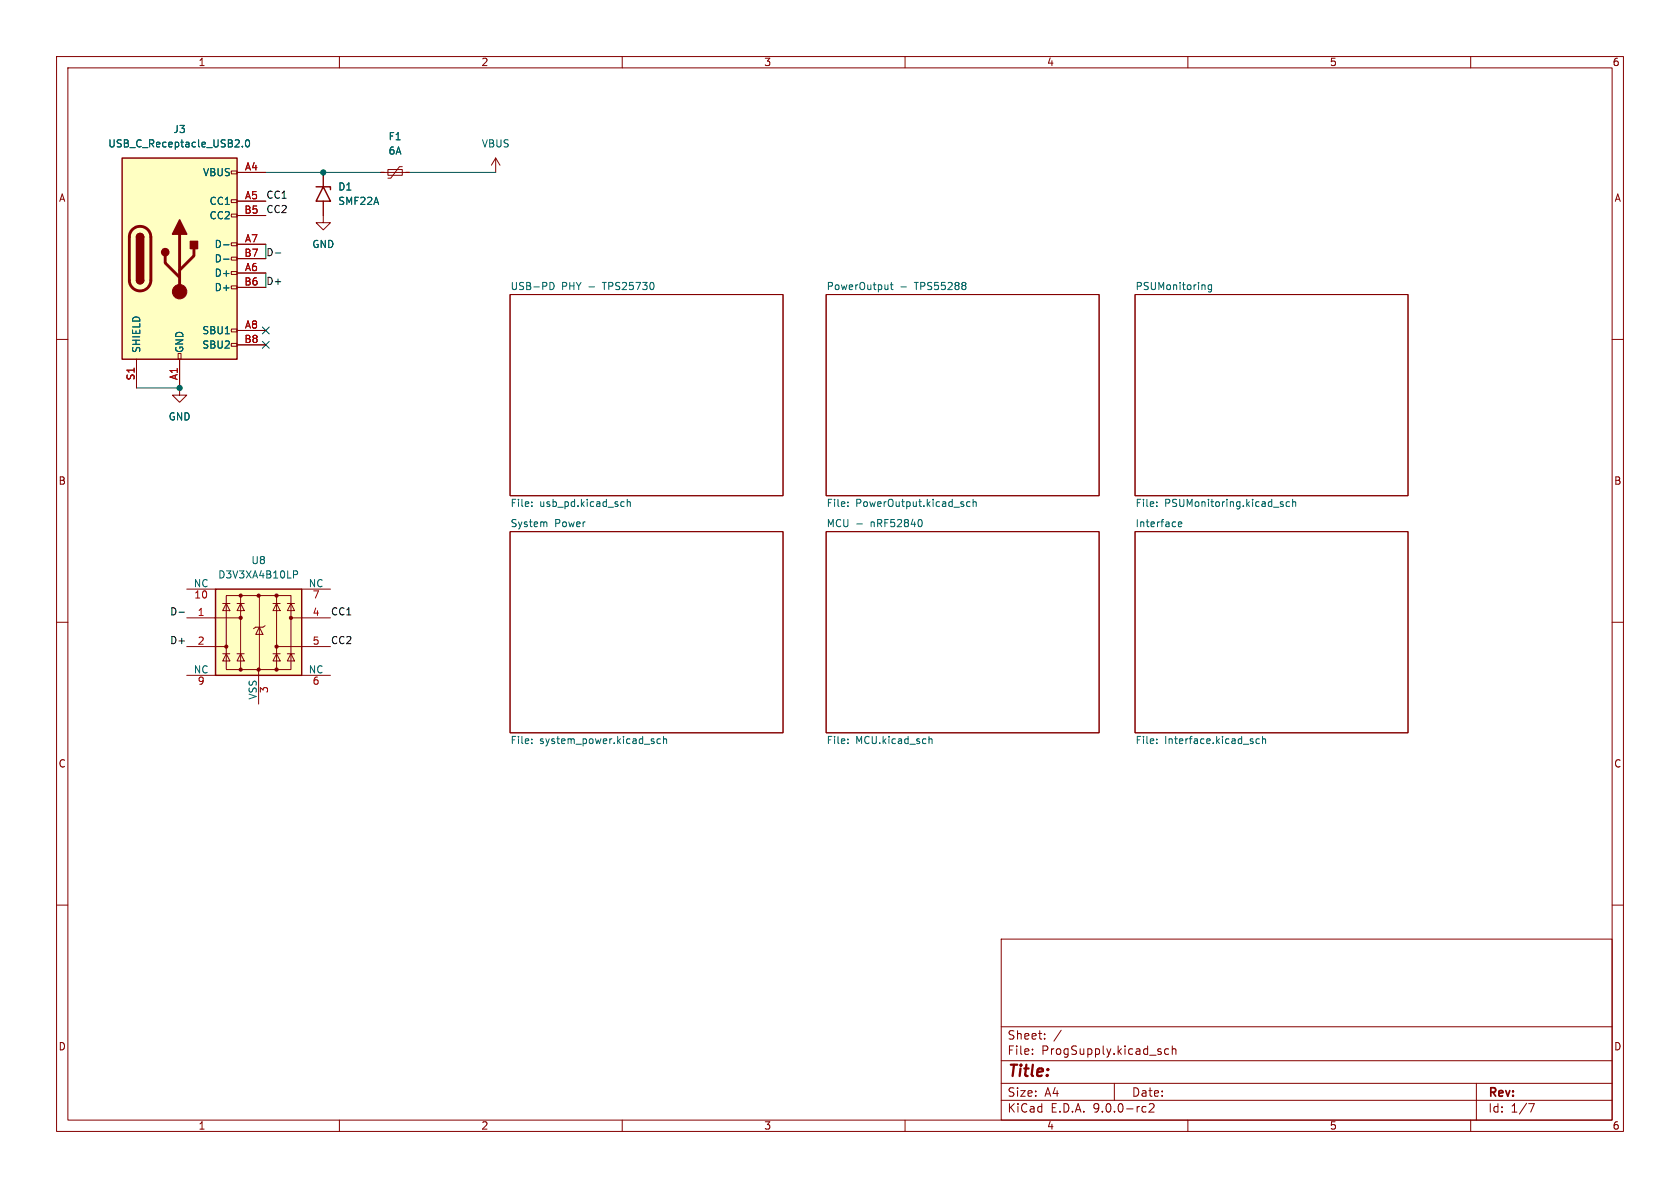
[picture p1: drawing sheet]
<svg xmlns="http://www.w3.org/2000/svg" width="297mm" height="210mm" viewBox="0 0 297 210" stroke-linecap="round" stroke-linejoin="round" font-family="sans-serif">
<g fill="none" stroke="#840000" stroke-width=".18">
<path d="M10 10h277v190h-277zM12 12h273v186h-273zM60 10v2M110 10v2M160 10v2M210 10v2M260 10v2M57.1 35.6v3.8h1.3l-1.3 1.2-1.2-1.2h1.2M57.1 30.5v2.5M67.3 30.5h5.1M68.6 30h2.5v1h-2.5zM71.1 29.5h-.5l-1.5 2h-.5"/>
<path d="M87.6 27.9l-.7 1.3M87.6 27.9l.8 1.3M87.6 27.9v2.6M90.2 52.1h48.2v35.5h-48.2zM146 52.1h48.3v35.5h-48.3zM200.7 52.1h48.2v35.5h-48.2zM10 60h2M31.7 68.6v1.3h1.3l-1.3 1.2-1.2-1.2h1.2M285 60h2M90.2 94h48.2v35.5h-48.2zM146 94h48.3v35.5h-48.3zM200.7 94h48.2v35.5h-48.2z"/>
<path d="M10 110h2M285 110h2M10 160h2M177 166h108v32h-108zM285 160h2M60 198v2M110 198v2M160 198v2M177 194.5h108M177 191.5h108M177 187.5h108M177 181.5h108"/>
<path d="M182.5 186.3v.1M182.5 185.5v.1M184.7 183.6v.1M184.7 182.8v.1M187.6 182.1l-1.3 2M197 191.5v3M202.2 195.6l.4 .1M202.6 196.5l-.4 .1M203.2 195.2l.5-.1 .3 .1v.3l-.9 1.1h.9M206.6 185.5l-.4-.1-.3 .3v.4l.1 .2h.6M207.2 185.5l.3-.1 .3 .1 .1 .9M207.2 184.9v1.5"/>
<path d="M210 198v2M260 198v2M261 191.5v6.5M270.2 195.1h1l-.6 1.5"/>
</g>
<g fill="none" stroke="#006464" stroke-width=".18">
<path d="M97.2 49.9a.64 .64 0 0 1 .8 .7 .64 .64 0 0 1-.8 .6M157 50.3v.9M157 51.1h-.1M157.4 50.3h.5M157.6 49.9v1.1l.3 .2M159.3 50.7h.9M170.7 50v.3M170.7 50.6v.5M214.2 50.4l-.4-.1-.2 .3 .1 .5h.5M214.2 50.3v1.1l-.3 .2h-.3M94 88.8v.1M94 89.4v.1"/>
<path d="M96.5 92.3l.2 .1v.7M110 88.7l.3 .1M110.3 89.5h-.3M110.9 88.8l.2-.1 .3 .1v.7M110.9 88.3v1.2M149.9 88.8v.1M149.9 89.4v.1M151.5 92.6h.9M162.7 91.8a.79 .79 0 0 1 0 1.3M171.5 88.8l-.4-.1-.2 .2 .1 .6h.5M172 88.8l.2-.1 .3 .1 .1 .7M172 88.3v1.2"/>
<path d="M204.5 88.8v.1M204.5 89.4v.1M208.3 92.7l.6-.1v-.3h-.4l-.2 .1 .1 .6h.5M226.5 89.1l.3 .1 .1 .2-.2 .1h-.2M226.5 88.7l.3 .1M228 88.8l-.4-.1-.2 .2 .1 .6h.5M228.5 88.8l.2-.1 .3 .1 .1 .7M228.5 88.3v1.2M94 131.3v.1M94 130.7v.1M115.6 131.1v.3M116.8 130.7l-.4-.1-.2 .2 .1 .6h.5"/>
<path d="M117.3 130.7l.2-.1 .3 .1v.7M117.3 130.2v1.2M149.9 131.3v.1M149.9 130.7v.1M164.2 130.7l.2-.1 .3 .1 .1 .7M164.2 130.2v1.2M204.5 131.3v.1M204.5 130.7v.1M222.7 130.7l-.4-.1-.3 .2 .2 .6h.5M223.2 130.7l.2-.1 .3 .1v.7M223.2 130.2v1.2"/>
</g>
<path d="M55.9 33h2.5v.5M57.1 33l1.3 2.6h-2.5z" fill="none" stroke="#840000" stroke-width=".25"/>
<path d="M38.1 104.1h15.2v15.3h-15.2z" fill="#ffffc2"/>
<g fill="none" stroke="#840000" stroke-width=".18">
<path d="M33 109.2h9.5M33 114.3h7M33 104.1h5.1M33 119.4h5.1M39.4 106.7h1.2M39.4 115.6h1.2M40 105.3h11.4v13.1h-11.4zM40 106.7l.6 1.3h-1.2zM40 115.6l.6 1.2h-1.2zM41.9 106.7h1.3M41.9 115.6h1.3M42.5 106.7l.7 1.3h-1.3z"/>
<path d="M42.5 115.6l.7 1.2h-1.3zM42.5 105.3v13.1M45.7 118.4v6.1M45.8 110.9l.7 1.2h-1.3zM45.8 105.3v13.1M46.9 110.6l-.4 .3h-1.3l-.4 .2M48.3 106.7h1.2M48.3 115.6h1.2M48.9 106.7l.6 1.3h-1.2zM48.9 115.6l.6 1.2h-1.2zM48.9 105.3v13.1M48.9 114.3h9.5"/>
<path d="M50.8 106.7h1.3M50.8 115.6h1.3M51.4 106.7l.7 1.3h-1.3zM51.4 115.6l.7 1.2h-1.3zM51.4 109.2h7M53.3 104.1h5.1M53.3 119.4h5.1"/>
</g>
<path d="M38.1 104.1h15.2v15.3h-15.2z" fill="none" stroke="#840000" stroke-width=".25"/>
<g fill="#840000" stroke="#840000" stroke-width=".18">
<circle cx="40" cy="114.3" r=".28"/>
<circle cx="42.5" cy="105.3" r=".28"/>
<circle cx="42.5" cy="109.2" r=".28"/>
<circle cx="42.5" cy="118.4" r=".28"/>
<circle cx="45.7" cy="105.3" r=".28"/>
<circle cx="45.7" cy="118.4" r=".28"/>
<circle cx="48.9" cy="105.3" r=".28"/>
<circle cx="48.9" cy="114.3" r=".28"/>
<circle cx="48.9" cy="118.4" r=".28"/>
<circle cx="51.4" cy="109.2" r=".28"/>
</g>
<path d="M51.9 100.9h.5l.2 .3-.1 .3-.6 .1" fill="none" stroke="#006464" stroke-width=".18"/>
<path d="M21.6 27.9h20.3v35.6h-20.3z" fill="#ffffc2"/>
<g fill="none" stroke="#840000" stroke-width=".18">
<path d="M40.9 30.2h1v.5h-1zM40.9 35.3h1v.5h-1zM40.9 37.8h1v.6h-1zM41.9 30.5h5.1M41.9 35.6h5.1M41.9 38.1h5.1M57.1 30.5v2.5M57.1 35.6v2.5M67.3 30.5h.6M71.8 30.5h.6M40.9 42.9h1v.5h-1zM40.9 45.5h1v.5h-1z"/>
<path d="M40.9 48h1v.5h-1zM40.9 50.5h1v.6h-1zM40.9 58.2h1v.5h-1zM41.9 43.2h5.1M41.9 45.7h5.1M41.9 48.3h5.1M41.9 50.8h5.1M41.9 58.4h5.1M24.1 63.5v5.1M31.5 62.5h.5v1h-.5zM31.7 63.5v5.1M40.9 60.7h1v.5h-1z"/>
<path d="M41.9 61h5.1"/>
</g>
<path d="M21.6 27.9h20.3v35.6h-20.3zM24.1 41.9a.64 .64 0 0 1 .7-.6 .64 .64 0 0 1 .6 .6M24.1 49.5a.64 .64 0 0 0 .7 .7 .64 .64 0 0 0 .6-.7" fill="none" stroke="#840000" stroke-width=".25"/>
<path d="M23.4 40.6a1.9 1.9 0 0 1 2.1-.4 1.9 1.9 0 0 1 1.2 1.7v7.6a1.91 1.91 0 0 1-1.9 1.9 1.91 1.91 0 0 1-1.9-1.9v-7.7l.1-.7zM29.2 45.2v1.3l2.5 2.5M31.7 41.4v10.2M34.3 43.9v1.3l-2.6 2.6" fill="none" stroke="#840000" stroke-width=".51"/>
<g fill="#840000" stroke="#840000" stroke-width=".25">
<path d="M24.1 41.9h1.3v7.6h-1.3z"/>
<path d="M24.3 41.5a.64 .64 0 0 1 .7-.2 .64 .64 0 0 1 .4 .6h-1.3z"/>
<path d="M24.1 49.5h1.3a.64 .64 0 0 1-.6 .7 .64 .64 0 0 1-.7-.7z"/>
<path d="M31.7 38.9l1.3 2.5h-2.5z"/>
<path d="M33.7 42.7h1.2v1.2h-1.2z"/>
<circle cx="29.2" cy="44.6" r=".63"/>
</g>
<circle cx="31.7" cy="51.6" r="1.27" fill="#840000" stroke="#840000" stroke-width=".18"/>
<path d="M42.8 25.9v.1M43.6 24.8l.1-.1a.68 .68 0 0 1 .4 .6 .68 .68 0 0 1-.4 .7 .84 .84 0 0 1-.1-1.2zM39.5 43.3h1M39.5 45.8h1" fill="none" stroke="#006464" stroke-width=".18"/>
<path d="M48.7 44.7h.9M31.6 108.2h1" fill="none" stroke="#0f0f0f" stroke-width=".18"/>
<path d="M47 30.5h20.3M72.4 30.5h15.2M47 43.2v2.5M47 48.3v2.5M24.1 68.6h7.6" fill="none" stroke="#009600" stroke-width=".18"/>
<path d="M46.4 57.8l1.2 1.2M47.6 57.8l-1.2 1.2M46.4 60.4l1.2 1.2M47.6 60.4l-1.2 1.2" fill="none" stroke="#000084" stroke-width=".18"/>
<g fill="#009600" stroke="#009600" stroke-width=".18">
<circle cx="57.1" cy="30.5" r=".46"/>
<circle cx="31.7" cy="68.6" r=".46"/>
</g>
<text font-size="2.8" fill="#840000" x="178" y="190.9">Title:</text>
<g font-size="2.1" fill="#840000">
<text x="178" y="184">Sheet:</text>
<text x="178" y="186.7">File:</text>
<text x="184.1" y="186.7">ProgSupply.kicad_sch</text>
<text x="178" y="196.9">KiCad</text>
<text x="178" y="194.1">Size:</text>
<text x="184.7" y="194.1">A4</text>
<text x="185.7" y="196.9">E.D.A.</text>
<text x="193.3" y="196.9">9.0.0-rc2</text>
<text x="200" y="194.1">Date:</text>
<text x="263" y="194.3">Rev:</text>
<text x="263" y="196.9">Id:</text>
<text x="267.1" y="196.9">1/7</text>
</g>
<g font-size="1.8" fill="#840000">
<text x="35" y="11.9">1</text>
<text x="85" y="11.9">2</text>
<text x="135" y="11.9">3</text>
<text x="185" y="11.9">4</text>
<text x="235" y="11.9">5</text>
<text x="285" y="11.9">6</text>
<text x="10.3" y="35.9">A</text>
<text x="285.3" y="35.9">A</text>
<text x="10.3" y="85.9">B</text>
<text x="285.3" y="85.9">B</text>
<text x="10.3" y="135.9">C</text>
<text x="285.3" y="135.9">C</text>
<text x="10.3" y="185.9">D</text>
<text x="285.3" y="185.9">D</text>
<text x="35" y="199.9">1</text>
<text x="85" y="199.9">2</text>
<text x="135" y="199.9">3</text>
<text x="185" y="199.9">4</text>
<text x="235" y="199.9">5</text>
<text x="285" y="199.9">6</text>
</g>
<g font-size="1.8" fill="#006464">
<text x="30.6" y="23.7">J3</text>
<text x="19" y="26.3">USB_C_Receptacle_USB2.0</text>
<text x="68.6" y="25">F1</text>
<text x="68.6" y="27.5">6A</text>
<text x="85.1" y="26.3">VBUS</text>
<text x="35.8" y="31.3">VBUS</text>
<text x="59.7" y="33.9">D1</text>
<text x="36.9" y="36.4">CC1</text>
<text x="36.9" y="39">CC2</text>
<text x="59.7" y="36.4">SMF22A</text>
<text x="37.8" y="44">D-</text>
<text x="37.8" y="46.6">D-</text>
<text x="55.1" y="44">GND</text>
<text x="37.8" y="49.1">D+</text>
<text x="37.8" y="51.7">D+</text>
<text x="90.2" y="51.4">USB-PD</text>
<text x="99.3" y="51.4">PHY -</text>
<text x="106.9" y="51.4">TPS25730</text>
<text x="146" y="51.4">PowerOutput</text>
<text x="161.8" y="51.4">TPS55288</text>
<text x="200.7" y="51.4">PSUMonitoring</text>
<text x="35.7" y="59.3">SBU1</text>
<text x="25" y="62.5" transform="rotate(-90 25 62.5)">SHIELD</text>
<text x="32.6" y="62.5" transform="rotate(-90 32.6 62.5)">GND</text>
<text x="35.7" y="61.8">SBU2</text>
<text x="29.7" y="74.5">GND</text>
<text x="90.2" y="89.9">File:</text>
<text x="95.4" y="89.9">usb_pd.kicad_sch</text>
<text x="146" y="89.9">File:</text>
<text x="151.3" y="89.9">PowerOutput.kicad_sch</text>
<text x="200.7" y="89.9">File:</text>
<text x="205.9" y="89.9">PSUMonitoring.kicad_sch</text>
<text x="90.2" y="93.3">System</text>
<text x="98.1" y="93.3">Power</text>
<text x="146" y="93.3">MCU -</text>
<text x="154" y="93.3">nRF52840</text>
<text x="200.7" y="93.3">Interface</text>
<text x="44.3" y="99.9">U8</text>
<text x="34.2" y="103.9">NC</text>
<text x="38.5" y="102.5">D3V3XA4B10LP</text>
<text x="54.5" y="103.9">NC</text>
<text x="34.2" y="119.1">NC</text>
<text x="54.5" y="119.1">NC</text>
<text x="45.5" y="123.8" transform="rotate(-90 45.5 123.8)">VSS</text>
<text x="90.2" y="131.9">File:</text>
<text x="95.4" y="131.9">system_power.kicad_sch</text>
<text x="146" y="131.9">File:</text>
<text x="151.3" y="131.9">MCU.kicad_sch</text>
<text x="200.7" y="131.9">File:</text>
<text x="205.9" y="131.9">Interface.kicad_sch</text>
</g>
<g font-size="1.8" fill="#a90000">
<text x="43.2" y="30.2">A4</text>
<text x="43.2" y="35.3">A5</text>
<text x="43.1" y="37.8">B5</text>
<text x="43.1" y="45.5">B7</text>
<text x="43.2" y="42.9">A7</text>
<text x="43.1" y="50.5">B6</text>
<text x="43.2" y="48">A6</text>
<text x="43.2" y="58.2">A8</text>
<text x="43.1" y="60.7">B8</text>
<text x="23.9" y="67.4" transform="rotate(-90 23.9 67.4)">S1</text>
<text x="31.5" y="67.3" transform="rotate(-90 31.5 67.3)">A1</text>
<text x="34.2" y="106.1">10</text>
<text x="55.2" y="106.1">7</text>
<text x="34.9" y="109">1</text>
<text x="55.2" y="109">4</text>
<text x="34.9" y="114">2</text>
<text x="55.2" y="114">5</text>
<text x="34.9" y="121.4">9</text>
<text x="47.7" y="122.6" transform="rotate(-90 47.7 122.6)">3</text>
<text x="55.2" y="121.4">6</text>
</g>
<g font-size="1.8" fill="#0f0f0f">
<text x="47" y="35.2">CC1</text>
<text x="47" y="37.8">CC2</text>
<text x="47" y="45.4">D-</text>
<text x="47" y="50.5">D+</text>
<text x="30" y="108.9">D-</text>
<text x="30" y="114">D+</text>
<text x="58.4" y="108.9">CC1</text>
<text x="58.4" y="114">CC2</text>
</g>
</svg>
